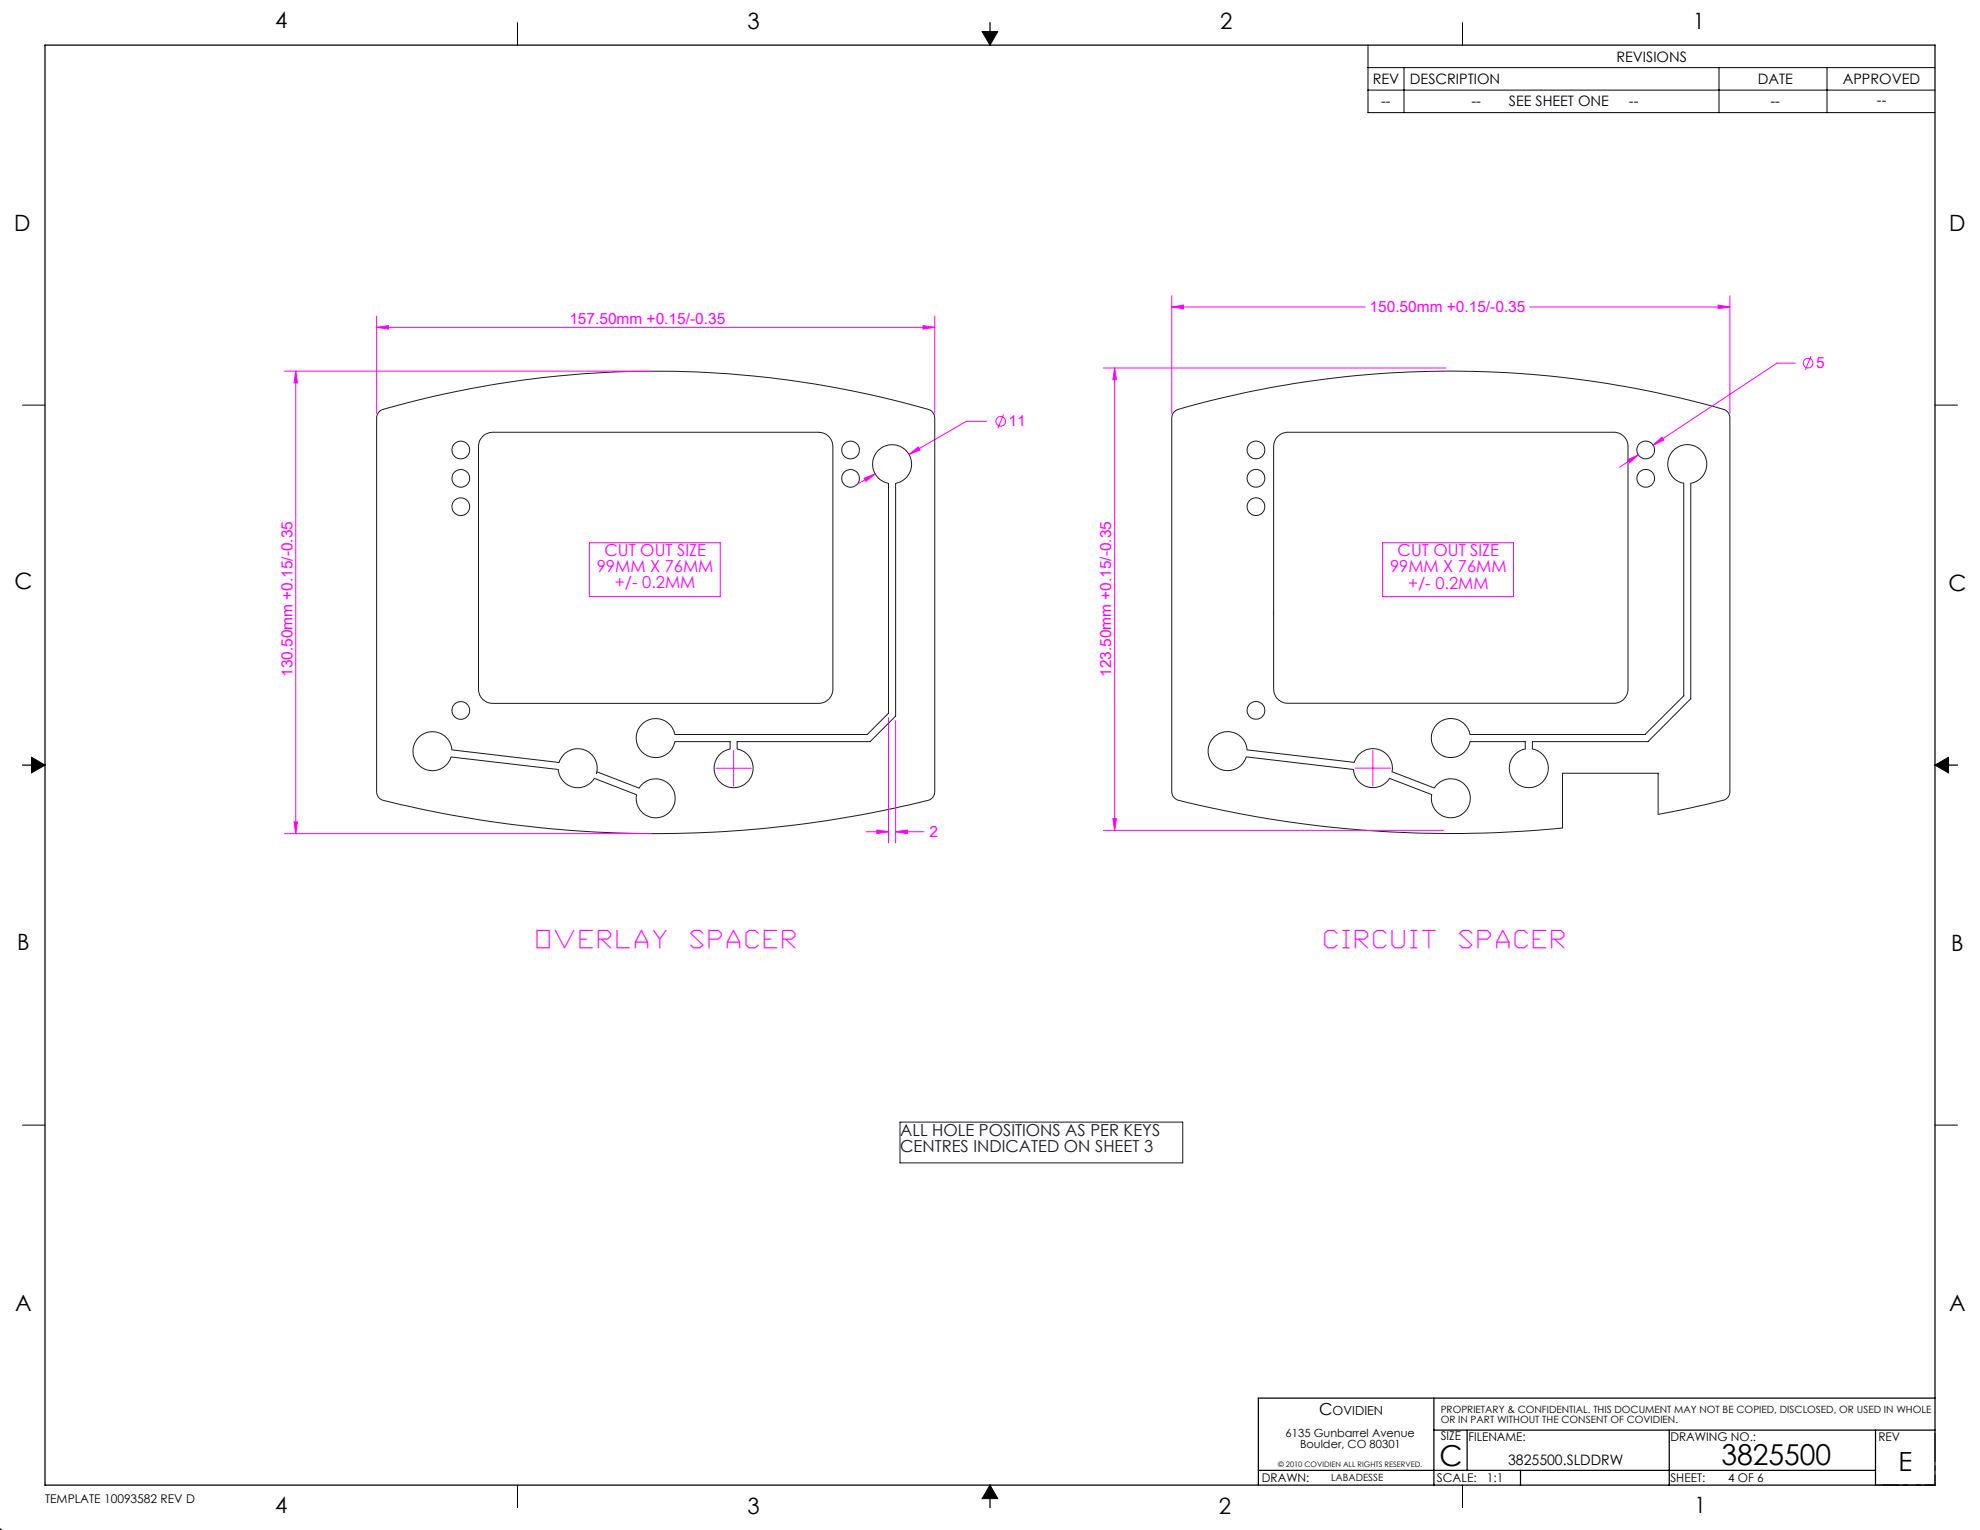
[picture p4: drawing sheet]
<svg xmlns="http://www.w3.org/2000/svg" width="559mm" height="432mm" viewBox="0 0 559 432" stroke-linecap="round" stroke-linejoin="round" font-family="sans-serif">
<g fill="none" stroke="#000" stroke-width=".28">
<path d="M146 6.4v6.3M277.2 8.9h4.4l-2.2 3.8zM386.1 12.7v19.1h160M386.1 19.1h160M396.2 19.1v12.7M412.7 6.4v6.3M485.1 19.1v12.7M515.6 19.1v12.7M386.1 25.4h160M6.3 114.3h6.4M546.1 114.3h6.3M8.9 213.7l3.8 2.2-3.8 2.2z"/>
<path d="M546.1 215.9l3.8-2.2v4.4zM6.3 317.5h6.4M546.1 317.5h6.3M146 419.1v6.4M279.4 419.1l2.2 3.8h-4.4zM412.7 419.1v6.4M0 431.3v.5M.4 431.5l-.4 .3M.5 431.8h-.5"/>
</g>
<path d="M529.3 419.1h16.8" fill="none" stroke="#000" stroke-width=".28" stroke-dasharray="15.2 1.3 1.3 1.3" stroke-dashoffset="8.8"/>
<path d="M531.5 419.1h14.6M546.1 404.5v14.6" fill="none" stroke="#000" stroke-width=".28" stroke-dasharray="15.2 1.3 1.3 1.3" stroke-dashoffset="7.3"/>
<g fill="none" stroke="#000" stroke-width=".35">
<path d="M12.7 12.7h533.4v406.4h-533.4zM279.4 6.4v6.3M6.3 215.9h6.4M546.1 215.9h6.4M404.7 394.6v24.5M546.1 394.6h-191v24.5M279.4 419.1v6.4M355.1 415h174.2M404.7 403.6h141.4M414.1 403.6v11.4M429.1 415v4.2M471.1 403.6v15.5"/>
<path d="M529.3 403.6v15.5"/>
</g>
<path d="M277.2 8.9l2.2 3.8v-3.8zM279.4 8.9v3.8l2.2-3.8zM546.1 215.9h3.8v-2.2zM546.1 215.9l3.8 2.2v-2.2zM279.4 419.1v3.8h2.2zM279.4 419.1l-2.2 3.8h2.2zM8.9 215.9v2.2l3.8-2.2zM8.9 213.7v2.2h3.8z" fill-rule="evenodd" fill="#000"/>
<g fill="none" stroke="#f0f" stroke-width=".28">
<path d="M106.3 92.4l3.3-.5v1zM106.3 89.2v27.5M106.3 92.4h157.5M260.5 91.9l3.3 .5-3.3 .5zM263.8 89.2v27.5M330.7 86.6l3.3-.5v1zM330.7 83.5v33.2M330.7 86.6h54.6M431.7 86.6h56.5M484.9 86.1l3.3 .5-3.3 .5zM488.2 83.5v33.2M80.3 104.7h103.5"/>
<path d="M83.5 104.7l.5 3.4h-1zM83.5 104.7v130.6M278.4 118.9h-5.7l-16.2 9.4M283.2 117l-1.6 3.9M311.4 103.9h96.7M314.6 103.9l.5 3.3h-1zM314.6 103.9v130.5M506.7 102.5h-5.2l-35 23.1M511.1 100.5l-1.6 3.9M243.9 135l3.1-1.3-2.6 2.2zM247 133.7l-5.5 3.2M256.5 128.3l2.7-2.1 .4 .8z"/>
<path d="M459.4 129.8l3-1.4-2.5 2.2zM462.4 128.4l-5.3 3.5M466.5 125.6l2.5-2.2 .6 .8zM166.3 153.2h37v15.2h-37zM390.2 153.2h36.9v15.2h-36.9zM202 216.8h10.1M207 211.8v10M250.8 202.6v35.3M252.8 203.4v34.5M382.4 216.8h10.1M387.5 211.8v10M80.3 235.3h103.5"/>
<path d="M83 232h1l-.5 3.3zM244.4 234.7h6.4M247.5 234.2l3.3 .5-3.3 .6zM252.8 234.7l3.3-.5v1.1zM252.8 234.7h7.9M311.4 234.4h96.1M314.1 231.1h1l-.5 3.3z"/>
<circle cx="282.4" cy="118.9" r="1.36"/>
<circle cx="510.3" cy="102.5" r="1.36"/>
</g>
<g fill="none" stroke="#191924" stroke-width=".28">
<path d="M106.3 117.9l.4-1.3 .8-.8a277.8 277.8 0 0 1 155.1 0l.8 .8 .4 1.3M106.3 117.9v105.8l.4 1.1 .8 .8a315.5 315.5 0 0 0 155 0l1-1 .3-1.2v-105.5M330.7 117.9v105.5l.3 1.2 1 1a316.7 316.7 0 0 0 109 8.1v-15.5h27v11.6l9.2-1.8 9.4-2.2 1.2-1 .4-1.4M330.7 117.9l.3-1.1 .7-.9a259.8 259.8 0 0 1 55-10.2 275.9 275.9 0 0 1 100.3 10.1l1 1 .2 1.1M488.2 117.9v105.5M139 122h92M139 122a4 4 0 0 0-4 4v68.5a4 4 0 0 0 4 4M231 122a4 4 0 0 1 4.1 4v68.5a4 4 0 0 1-4.1 4M250.8 136.4v64.9l-6 6h-54.3a5.5 5.5 0 0 0-8.5-3.6 5.5 5.5 0 0 0 0 9.2 5.5 5.5 0 0 0 8.5-3.6M250.8 136.4a5.5 5.5 0 0 1-3.6-8.4 5.5 5.5 0 0 1 9.1 0 5.5 5.5 0 0 1-3.5 8.4M252.8 136.4v65.7l-7.2 7.2h-37.6v2.1a5.5 5.5 0 0 1 3.6 8.4 5.5 5.5 0 0 1-9.2 0 5.5 5.5 0 0 1 3.7-8.4M359.4 126a4 4 0 0 1 4.1-4h92a4 4 0 0 1 4 4"/>
<path d="M359.4 126v68.5M459.5 126v68.5M139 198.5h92M359.4 194.5a4 4 0 0 0 4.1 4h92a4 4 0 0 0 4-4M127.5 211.6a5.5 5.5 0 0 0-8-4.4 5.5 5.5 0 0 0-1 9.1 5.5 5.5 0 0 0 8.8-2.7l30.3 3.6a5.5 5.5 0 0 0 4.1 5 5.5 5.5 0 0 0 6-2.5M127.5 211.6l30.3 3.6a5.5 5.5 0 0 1 6.9-3.6 5.5 5.5 0 0 1 3.6 6.8M167.7 219.7l11.9 4.6a5.5 5.5 0 0 0 6.6 6.4 5.5 5.5 0 0 0 3.3-8.5 5.5 5.5 0 0 0-9.1 .2M168.4 217.8l12 4.6M190.5 209.3h15.6v2.1M351.7 213.6l30.3 3.6a5.5 5.5 0 0 0 4.2 4.9 5.5 5.5 0 0 0 5.9-2.4M351.9 211.6l30.3 3.6M351.9 211.6a5.5 5.5 0 0 0-8-4.4 5.5 5.5 0 0 0-1 9.1 5.5 5.5 0 0 0 8.8-2.7"/>
<path d="M382.2 215.2a5.5 5.5 0 0 1 6.6-3.8 5.5 5.5 0 0 1 4.1 6.4l11.9 4.6a5.5 5.5 0 0 1 9.1-.4 5.5 5.5 0 0 1-3.2 8.6 5.5 5.5 0 0 1-6.6-6.3M392.1 219.7l12 4.6M414.9 209.3h15.6v2.1a5.5 5.5 0 0 0-3.6 8.4 5.5 5.5 0 0 0 9.1 0 5.5 5.5 0 0 0-3.5-8.4v-2.1h32.6l12.1-12.1v-60.8a5.5 5.5 0 0 0 3.6-8.5 5.5 5.5 0 0 0-9.2 0 5.5 5.5 0 0 0 3.6 8.5v60l-10.9 10.9h-49.4a5.5 5.5 0 0 0-8.5-3.6 5.5 5.5 0 0 0 0 9.2 5.5 5.5 0 0 0 8.5-3.6M254 316.7h79.8v11.5h-79.8z"/>
<circle cx="130" cy="127" r="2.49"/>
<circle cx="130" cy="135" r="2.49"/>
<circle cx="240" cy="127" r="2.49"/>
<circle cx="240" cy="135" r="2.49"/>
<circle cx="354.5" cy="135" r="2.51"/>
<circle cx="354.5" cy="127" r="2.51"/>
<circle cx="464.5" cy="135" r="2.51"/>
<circle cx="464.5" cy="127" r="2.51"/>
<circle cx="130" cy="143" r="2.5"/>
<circle cx="354.5" cy="143" r="2.5"/>
<circle cx="130" cy="200.5" r="2.5"/>
<circle cx="354.5" cy="200.5" r="2.5"/>
</g>
<g fill="#f0f">
<path d="M260.5 91.9l3.3 .5-3.3 .5zM106.3 92.4l3.3-.5v1z"/>
<path d="M243.9 135l.5 .9 2.6-2.2zM256.5 128.3l3.1-1.3-.4-.8zM252.8 234.7l3.3-.5v1.1zM247.5 234.2l3.3 .5-3.3 .6z"/>
<path d="M314.1 231.1h1l-.5 3.3zM314.6 103.9l.5 3.3h-1z"/>
<path d="M83.5 104.7l.5 3.4h-1zM83 232h1l-.5 3.3z"/>
<path d="M330.7 86.6l3.3-.5v1zM484.9 86.1l3.3 .5-3.3 .5zM459.4 129.8l.5 .8 2.5-2.2zM466.5 125.6l3.1-1.4-.6-.8z"/>
</g>
<g font-size="8.1">
<text x="406.2" y="413.8">C</text>
<text x="485.8" y="413.6">3825500</text>
</g>
<text font-size="7.5" x="535.8" y="415.2">E</text>
<g font-size="6.8" fill="#f0f">
<text x="151.6" y="267.5">OVERLAY</text>
<text x="195" y="267.5">SPACER</text>
<text x="373.9" y="267.5">CIRCUIT</text>
<text x="412" y="267.5">SPACER</text>
</g>
<g font-size="6.3">
<text x="77.6" y="8">4</text>
<text x="211" y="8.1">3</text>
<text x="344.3" y="8.1">2</text>
<text x="477.8" y="8.1">1</text>
<text x="4" y="65.2">D</text>
<text x="550.1" y="65.2">D</text>
<text x="4.1" y="166.2">C</text>
<text x="549.9" y="166.7">C</text>
<text x="4.8" y="268.1">B</text>
<text x="550.7" y="268.4">B</text>
<text x="4.3" y="369.9">A</text>
<text x="550.1" y="370">A</text>
<text x="77.6" y="427.1">4</text>
<text x="210.9" y="427.4">3</text>
<text x="344" y="427.4">2</text>
<text x="478.3" y="427">1</text>
</g>
<g font-size="4.7" fill="#f0f">
<text x="168.4" y="161.6">99MM X 76MM</text>
<text x="170.6" y="157">CUT OUT SIZE</text>
<text x="392.3" y="161.6">99MM X 76MM</text>
<text x="394.4" y="157">CUT OUT SIZE</text>
<text x="173.5" y="166.1">+/- 0.2MM</text>
<text x="397.4" y="166.1">+/- 0.2MM</text>
</g>
<g font-size="4.7" fill="#191924">
<text x="254" y="320.5">ALL HOLE POSITIONS AS PER KEYS</text>
<text x="254" y="325.1">CENTRES INDICATED ON SHEET 3</text>
</g>
<text font-size="4.7" x="372.3" y="399.2">C</text>
<g font-size="4.4" fill="#f0f">
<text x="386.5" y="88.1">150.50mm +0.15/-0.35</text>
<text x="160.7" y="91.4">157.50mm +0.15/-0.35</text>
<text x="512.6" y="103.9">5</text>
<text x="284.6" y="120.4">11</text>
<text x="82.5" y="191.1" transform="rotate(-90 82.5 191.1)">130.50mm +0.15/-0.35</text>
<text x="313.6" y="191.1" transform="rotate(-90 313.6 191.1)">123.50mm +0.15/-0.35</text>
<text x="262.3" y="236.2">2</text>
</g>
<g font-size="4.1">
<text x="456.2" y="17.5">REVISIONS</text>
<text x="387.4" y="23.8">REV</text>
<text x="397.9" y="23.7">DESCRIPTION</text>
<text x="496.1" y="23.7">DATE</text>
<text x="520.1" y="23.7">APPROVED</text>
<text x="389.8" y="29.8">--</text>
<text x="415.3" y="29.8">--</text>
<text x="425.9" y="29.8">SEE SHEET ONE</text>
<text x="459.7" y="29.8">--</text>
<text x="499.6" y="29.8">--</text>
<text x="529.7" y="29.8">--</text>
<text x="425.6" y="413.5">3825500.SLDDRW</text>
</g>
<text font-size="3.5" x="376.1" y="399.2">OVIDIEN</text>
<g font-size="3.4">
<text x="406.6" y="406.5">SIZE</text>
<text x="414.4" y="406.5">FILENAME:</text>
<text x="471.4" y="406.5">DRAWING NO.:</text>
<text x="530.1" y="406.6">REV</text>
<text x="356.1" y="418.2">DRAWN:</text>
<text x="405.5" y="418.3">SCALE:</text>
<text x="419.6" y="418.3">1:1</text>
<text x="471.4" y="418.2">SHEET:</text>
<text x="487.7" y="418.2">4 OF 6</text>
<text x="12.7" y="424.1">TEMPLATE 10093582 REV D</text>
</g>
<g font-size="3.2">
<text x="362.8" y="405.5">6135 Gunbarrel Avenue</text>
<text x="366.9" y="408.7">Boulder, CO 80301</text>
</g>
<g font-size="2.8">
<text x="406.6" y="398.7">PROPRIETARY &amp; CONFIDENTIAL. THIS DOCUMENT MAY NOT BE COPIED, DISCLOSED, OR USED IN WHOLE</text>
<text x="406.6" y="401.6">OR IN PART WITHOUT THE CONSENT OF COVIDIEN.</text>
<text x="375.7" y="418.1">LABADESSE</text>
</g>
<text font-size="2.1" x="360.7" y="413.9">© 2010 COVIDIEN ALL RIGHTS RESERVED.</text>
</svg>
